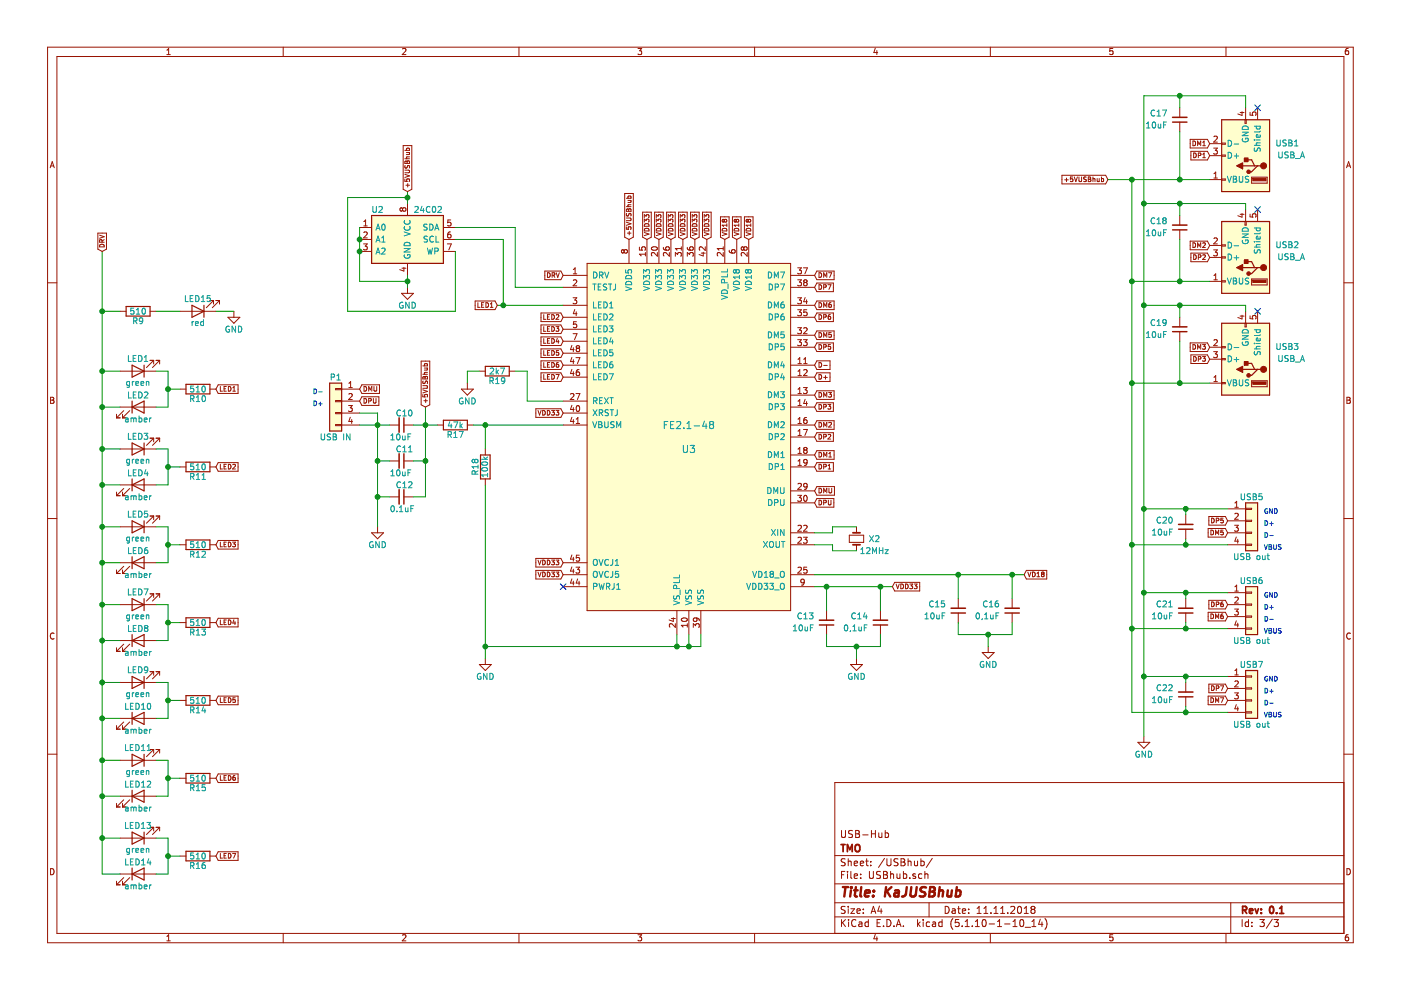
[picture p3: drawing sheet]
EESchema Schematic File Version 4
LIBS:KaJUSBhub-cache
EELAYER 26 0
EELAYER END
$Descr A4 11693 8268
encoding utf-8
Sheet 3 3
Title "KaJUSBhub"
Date "11.11.2018"
Rev "0.1"
Comp "TMO"
Comment1 "USB-Hub"
Comment2 ""
Comment3 ""
Comment4 ""
$EndDescr
$Comp
L fe:FE2.1-48 U3
U 1 1
P 5750 3650
F 0 "U3" H 5750 3550 60  0000 C CNN
F 1 "FE2.1-48" H 5750 3750 60  0000 C CNN
F 2 "Housings_QFP:LQFP-48_7x7mm_Pitch0.5mm" H 5750 3650 60  0001 C CNN
F 3 "" H 5750 3650 60  0000 C CNN
	1    5750 3650
	1    0    0    -1  
$EndComp
$Comp
L KaJUSBhub-rescue:24LC02 U?
U 1 1
P 3400 2000
AR Path="/5BE9C2C5" Ref="U?"  Part="1" 
AR Path="/5BE85822/5BE9C2C5" Ref="U2"  Part="1" 
F 0 "U2" H 3150 2250 50  0000 C CNN
F 1 "24C02" H 3450 2250 50  0000 L CNN
F 2 "Housings_SOIC:SOIC-8_3.9x4.9mm_Pitch1.27mm" H 3450 1750 50  0001 L CNN
F 3 "" H 3400 1900 50  0001 C CNN
	1    3400 2000
	1    0    0    -1  
$EndComp
$Comp
L Device:Crystal_Small X2
U 1 1
P 7150 4500
F 0 "X2" V 7150 4650 50  0000 C CNN
F 1 "12MHz" V 7250 4650 50  0000 C CNN
F 2 "Crystals:Crystal_SMD_5032-2pin_5.0x3.2mm_HandSoldering" H 7150 4500 50  0001 C CNN
F 3 "" H 7150 4500 50  0001 C CNN
	1    7150 4500
	0    1    1    0   
$EndComp
Wire Wire Line
	7150 4400 6950 4400
Wire Wire Line
	6950 4400 6950 4450
Wire Wire Line
	6950 4450 6800 4450
Wire Wire Line
	7150 4600 6950 4600
Wire Wire Line
	6950 4600 6950 4550
Wire Wire Line
	6950 4550 6800 4550
Wire Wire Line
	4700 2400 4300 2400
Wire Wire Line
	4300 2400 4300 1900
Wire Wire Line
	4300 1900 3800 1900
Wire Wire Line
	3800 2000 4200 2000
Wire Wire Line
	3000 1900 3000 2000
Connection ~ 3000 2000
Connection ~ 3000 2100
$Comp
L power:GND #PWR013
U 1 1
P 3400 2400
F 0 "#PWR013" H 3400 2150 50  0001 C CNN
F 1 "GND" H 3400 2250 50  0000 C CNN
F 2 "" H 3400 2400 50  0001 C CNN
F 3 "" H 3400 2400 50  0001 C CNN
	1    3400 2400
	1    0    0    -1  
$EndComp
Wire Wire Line
	3000 2350 3400 2350
Wire Wire Line
	3400 2300 3400 2350
Connection ~ 3400 2350
Wire Wire Line
	3800 2100 3800 2600
Wire Wire Line
	3800 2600 2900 2600
Wire Wire Line
	2900 2600 2900 1650
Wire Wire Line
	2900 1650 3400 1650
Wire Wire Line
	3400 1600 3400 1650
Connection ~ 3400 1650
$Comp
L Device:LED LED1
U 1 1
P 1150 3100
F 0 "LED1" H 1150 3000 50  0000 C CNN
F 1 "green" H 1150 3200 50  0000 C CNN
F 2 "LEDs:LED_0805_HandSoldering" H 1150 3100 50  0001 C CNN
F 3 "" H 1150 3100 50  0001 C CNN
	1    1150 3100
	-1   0    0    1   
$EndComp
$Comp
L Device:LED LED2
U 1 1
P 1150 3400
F 0 "LED2" H 1150 3500 50  0000 C CNN
F 1 "amber" H 1150 3300 50  0000 C CNN
F 2 "LEDs:LED_0805_HandSoldering" H 1150 3400 50  0001 C CNN
F 3 "" H 1150 3400 50  0001 C CNN
	1    1150 3400
	1    0    0    -1  
$EndComp
$Comp
L Device:R R10
U 1 1
P 1650 3250
F 0 "R10" V 1730 3250 50  0000 C CNN
F 1 "510" V 1650 3250 50  0000 C CNN
F 2 "Resistors_SMD:R_0805_HandSoldering" V 1580 3250 50  0001 C CNN
F 3 "" H 1650 3250 50  0001 C CNN
	1    1650 3250
	0    1    1    0   
$EndComp
Wire Wire Line
	1300 3100 1400 3100
Wire Wire Line
	1400 3100 1400 3250
Wire Wire Line
	1400 3400 1300 3400
Wire Wire Line
	1500 3250 1400 3250
Connection ~ 1400 3250
Wire Wire Line
	850  3100 1000 3100
Wire Wire Line
	850  2100 850  2600
Wire Wire Line
	850  3400 1000 3400
$Comp
L Device:LED LED5
U 1 1
P 1150 4400
F 0 "LED5" H 1150 4300 50  0000 C CNN
F 1 "green" H 1150 4500 50  0000 C CNN
F 2 "LEDs:LED_0805_HandSoldering" H 1150 4400 50  0001 C CNN
F 3 "" H 1150 4400 50  0001 C CNN
	1    1150 4400
	-1   0    0    1   
$EndComp
$Comp
L Device:LED LED6
U 1 1
P 1150 4700
F 0 "LED6" H 1150 4800 50  0000 C CNN
F 1 "amber" H 1150 4600 50  0000 C CNN
F 2 "LEDs:LED_0805_HandSoldering" H 1150 4700 50  0001 C CNN
F 3 "" H 1150 4700 50  0001 C CNN
	1    1150 4700
	1    0    0    -1  
$EndComp
$Comp
L Device:R R12
U 1 1
P 1650 4550
F 0 "R12" V 1730 4550 50  0000 C CNN
F 1 "510" V 1650 4550 50  0000 C CNN
F 2 "Resistors_SMD:R_0805_HandSoldering" V 1580 4550 50  0001 C CNN
F 3 "" H 1650 4550 50  0001 C CNN
	1    1650 4550
	0    1    1    0   
$EndComp
Wire Wire Line
	1300 4400 1400 4400
Wire Wire Line
	1400 4400 1400 4550
Wire Wire Line
	1400 4700 1300 4700
Wire Wire Line
	1500 4550 1400 4550
Connection ~ 1400 4550
Wire Wire Line
	850  4400 1000 4400
Wire Wire Line
	850  4700 1000 4700
$Comp
L Device:LED LED3
U 1 1
P 1150 3750
F 0 "LED3" H 1150 3650 50  0000 C CNN
F 1 "green" H 1150 3850 50  0000 C CNN
F 2 "LEDs:LED_0805_HandSoldering" H 1150 3750 50  0001 C CNN
F 3 "" H 1150 3750 50  0001 C CNN
	1    1150 3750
	-1   0    0    1   
$EndComp
$Comp
L Device:LED LED4
U 1 1
P 1150 4050
F 0 "LED4" H 1150 4150 50  0000 C CNN
F 1 "amber" H 1150 3950 50  0000 C CNN
F 2 "LEDs:LED_0805_HandSoldering" H 1150 4050 50  0001 C CNN
F 3 "" H 1150 4050 50  0001 C CNN
	1    1150 4050
	1    0    0    -1  
$EndComp
$Comp
L Device:R R11
U 1 1
P 1650 3900
F 0 "R11" V 1730 3900 50  0000 C CNN
F 1 "510" V 1650 3900 50  0000 C CNN
F 2 "Resistors_SMD:R_0805_HandSoldering" V 1580 3900 50  0001 C CNN
F 3 "" H 1650 3900 50  0001 C CNN
	1    1650 3900
	0    1    1    0   
$EndComp
Wire Wire Line
	1300 3750 1400 3750
Wire Wire Line
	1400 3750 1400 3900
Wire Wire Line
	1400 4050 1300 4050
Wire Wire Line
	1500 3900 1400 3900
Connection ~ 1400 3900
Wire Wire Line
	850  3750 1000 3750
Wire Wire Line
	850  4050 1000 4050
$Comp
L Device:LED LED7
U 1 1
P 1150 5050
F 0 "LED7" H 1150 4950 50  0000 C CNN
F 1 "green" H 1150 5150 50  0000 C CNN
F 2 "LEDs:LED_0805_HandSoldering" H 1150 5050 50  0001 C CNN
F 3 "" H 1150 5050 50  0001 C CNN
	1    1150 5050
	-1   0    0    1   
$EndComp
$Comp
L Device:LED LED8
U 1 1
P 1150 5350
F 0 "LED8" H 1150 5450 50  0000 C CNN
F 1 "amber" H 1150 5250 50  0000 C CNN
F 2 "LEDs:LED_0805_HandSoldering" H 1150 5350 50  0001 C CNN
F 3 "" H 1150 5350 50  0001 C CNN
	1    1150 5350
	1    0    0    -1  
$EndComp
$Comp
L Device:R R13
U 1 1
P 1650 5200
F 0 "R13" V 1730 5200 50  0000 C CNN
F 1 "510" V 1650 5200 50  0000 C CNN
F 2 "Resistors_SMD:R_0805_HandSoldering" V 1580 5200 50  0001 C CNN
F 3 "" H 1650 5200 50  0001 C CNN
	1    1650 5200
	0    1    1    0   
$EndComp
Wire Wire Line
	1300 5050 1400 5050
Wire Wire Line
	1400 5050 1400 5200
Wire Wire Line
	1400 5350 1300 5350
Wire Wire Line
	1500 5200 1400 5200
Connection ~ 1400 5200
Wire Wire Line
	850  5050 1000 5050
Wire Wire Line
	850  5350 1000 5350
$Comp
L Device:LED LED11
U 1 1
P 1150 6350
F 0 "LED11" H 1150 6250 50  0000 C CNN
F 1 "green" H 1150 6450 50  0000 C CNN
F 2 "LEDs:LED_0805_HandSoldering" H 1150 6350 50  0001 C CNN
F 3 "" H 1150 6350 50  0001 C CNN
	1    1150 6350
	-1   0    0    1   
$EndComp
$Comp
L Device:LED LED12
U 1 1
P 1150 6650
F 0 "LED12" H 1150 6750 50  0000 C CNN
F 1 "amber" H 1150 6550 50  0000 C CNN
F 2 "LEDs:LED_0805_HandSoldering" H 1150 6650 50  0001 C CNN
F 3 "" H 1150 6650 50  0001 C CNN
	1    1150 6650
	1    0    0    -1  
$EndComp
$Comp
L Device:R R15
U 1 1
P 1650 6500
F 0 "R15" V 1730 6500 50  0000 C CNN
F 1 "510" V 1650 6500 50  0000 C CNN
F 2 "Resistors_SMD:R_0805_HandSoldering" V 1580 6500 50  0001 C CNN
F 3 "" H 1650 6500 50  0001 C CNN
	1    1650 6500
	0    1    1    0   
$EndComp
Wire Wire Line
	1300 6350 1400 6350
Wire Wire Line
	1400 6350 1400 6500
Wire Wire Line
	1400 6650 1300 6650
Wire Wire Line
	1500 6500 1400 6500
Connection ~ 1400 6500
Wire Wire Line
	850  6350 1000 6350
Wire Wire Line
	850  6650 1000 6650
$Comp
L Device:LED LED9
U 1 1
P 1150 5700
F 0 "LED9" H 1150 5600 50  0000 C CNN
F 1 "green" H 1150 5800 50  0000 C CNN
F 2 "LEDs:LED_0805_HandSoldering" H 1150 5700 50  0001 C CNN
F 3 "" H 1150 5700 50  0001 C CNN
	1    1150 5700
	-1   0    0    1   
$EndComp
$Comp
L Device:LED LED10
U 1 1
P 1150 6000
F 0 "LED10" H 1150 6100 50  0000 C CNN
F 1 "amber" H 1150 5900 50  0000 C CNN
F 2 "LEDs:LED_0805_HandSoldering" H 1150 6000 50  0001 C CNN
F 3 "" H 1150 6000 50  0001 C CNN
	1    1150 6000
	1    0    0    -1  
$EndComp
$Comp
L Device:R R14
U 1 1
P 1650 5850
F 0 "R14" V 1730 5850 50  0000 C CNN
F 1 "510" V 1650 5850 50  0000 C CNN
F 2 "Resistors_SMD:R_0805_HandSoldering" V 1580 5850 50  0001 C CNN
F 3 "" H 1650 5850 50  0001 C CNN
	1    1650 5850
	0    1    1    0   
$EndComp
Wire Wire Line
	1300 5700 1400 5700
Wire Wire Line
	1400 5700 1400 5850
Wire Wire Line
	1400 6000 1300 6000
Wire Wire Line
	1500 5850 1400 5850
Connection ~ 1400 5850
Wire Wire Line
	850  5700 1000 5700
Wire Wire Line
	850  6000 1000 6000
$Comp
L Device:LED LED13
U 1 1
P 1150 7000
F 0 "LED13" H 1150 6900 50  0000 C CNN
F 1 "green" H 1150 7100 50  0000 C CNN
F 2 "LEDs:LED_0805_HandSoldering" H 1150 7000 50  0001 C CNN
F 3 "" H 1150 7000 50  0001 C CNN
	1    1150 7000
	-1   0    0    1   
$EndComp
$Comp
L Device:LED LED14
U 1 1
P 1150 7300
F 0 "LED14" H 1150 7400 50  0000 C CNN
F 1 "amber" H 1150 7200 50  0000 C CNN
F 2 "LEDs:LED_0805_HandSoldering" H 1150 7300 50  0001 C CNN
F 3 "" H 1150 7300 50  0001 C CNN
	1    1150 7300
	1    0    0    -1  
$EndComp
$Comp
L Device:R R16
U 1 1
P 1650 7150
F 0 "R16" V 1730 7150 50  0000 C CNN
F 1 "510" V 1650 7150 50  0000 C CNN
F 2 "Resistors_SMD:R_0805_HandSoldering" V 1580 7150 50  0001 C CNN
F 3 "" H 1650 7150 50  0001 C CNN
	1    1650 7150
	0    1    1    0   
$EndComp
Wire Wire Line
	1300 7000 1400 7000
Wire Wire Line
	1400 7000 1400 7150
Wire Wire Line
	1400 7300 1300 7300
Wire Wire Line
	1500 7150 1400 7150
Connection ~ 1400 7150
Wire Wire Line
	850  7000 1000 7000
Wire Wire Line
	850  7300 1000 7300
Connection ~ 850  3750
Connection ~ 850  3400
Connection ~ 850  4400
Connection ~ 850  4050
Connection ~ 850  5050
Connection ~ 850  4700
Connection ~ 850  5700
Connection ~ 850  5350
Connection ~ 850  6350
Connection ~ 850  6000
Connection ~ 850  7000
Connection ~ 850  6650
Text GLabel 4700 2300 0    39   Input ~ 0
DRV
Text GLabel 850  2100 1    39   Input ~ 0
DRV
Connection ~ 850  3100
Wire Wire Line
	4200 2000 4200 2550
Wire Wire Line
	4150 2550 4200 2550
Text GLabel 1800 3250 2    39   Input ~ 0
LED1
Text GLabel 1800 3900 2    39   Input ~ 0
LED2
Text GLabel 1800 4550 2    39   Input ~ 0
LED3
Text GLabel 1800 5200 2    39   Input ~ 0
LED4
Text GLabel 1800 5850 2    39   Input ~ 0
LED5
Text GLabel 1800 6500 2    39   Input ~ 0
LED6
Text GLabel 1800 7150 2    39   Input ~ 0
LED7
Text GLabel 4150 2550 0    39   Input ~ 0
LED1
Connection ~ 4200 2550
Text GLabel 4700 2650 0    39   Input ~ 0
LED2
Text GLabel 4700 2750 0    39   Input ~ 0
LED3
Text GLabel 4700 2850 0    39   Input ~ 0
LED4
Text GLabel 4700 2950 0    39   Input ~ 0
LED5
Text GLabel 4700 3050 0    39   Input ~ 0
LED6
Text GLabel 4700 3150 0    39   Input ~ 0
LED7
$Comp
L Device:LED LED15
U 1 1
P 1650 2600
F 0 "LED15" H 1650 2500 50  0000 C CNN
F 1 "red" H 1650 2700 50  0000 C CNN
F 2 "LEDs:LED_0805_HandSoldering" H 1650 2600 50  0001 C CNN
F 3 "" H 1650 2600 50  0001 C CNN
	1    1650 2600
	-1   0    0    1   
$EndComp
$Comp
L Device:R R9
U 1 1
P 1150 2600
F 0 "R9" V 1230 2600 50  0000 C CNN
F 1 "510" V 1150 2600 50  0000 C CNN
F 2 "Resistors_SMD:R_0805_HandSoldering" V 1080 2600 50  0001 C CNN
F 3 "" H 1150 2600 50  0001 C CNN
	1    1150 2600
	0    1    1    0   
$EndComp
$Comp
L power:GND #PWR011
U 1 1
P 1950 2600
F 0 "#PWR011" H 1950 2350 50  0001 C CNN
F 1 "GND" H 1950 2450 50  0000 C CNN
F 2 "" H 1950 2600 50  0001 C CNN
F 3 "" H 1950 2600 50  0001 C CNN
	1    1950 2600
	1    0    0    -1  
$EndComp
Wire Wire Line
	1000 2600 850  2600
Connection ~ 850  2600
Wire Wire Line
	1300 2600 1500 2600
Wire Wire Line
	1950 2600 1800 2600
$Comp
L KaJUSBhub-rescue:Conn_01x04 P1
U 1 1
P 2800 3350
F 0 "P1" H 2800 3550 50  0000 C CNN
F 1 "USB IN" H 2800 3050 50  0000 C CNN
F 2 "TMO:Pin_Header_Straight_1x04_Pitch2.54mm_long_pad" H 2800 3350 50  0001 C CNN
F 3 "" H 2800 3350 50  0001 C CNN
	1    2800 3350
	-1   0    0    -1  
$EndComp
$Comp
L Device:C_Small C10
U 1 1
P 3350 3550
F 0 "C10" V 3250 3500 50  0000 L CNN
F 1 "10uF" V 3450 3450 50  0000 L CNN
F 2 "Capacitors_SMD:C_0805_HandSoldering" H 3350 3550 50  0001 C CNN
F 3 "" H 3350 3550 50  0001 C CNN
	1    3350 3550
	0    1    1    0   
$EndComp
$Comp
L Device:C_Small C11
U 1 1
P 3350 3850
F 0 "C11" V 3250 3800 50  0000 L CNN
F 1 "10uF" V 3450 3750 50  0000 L CNN
F 2 "Capacitors_SMD:C_0805_HandSoldering" H 3350 3850 50  0001 C CNN
F 3 "" H 3350 3850 50  0001 C CNN
	1    3350 3850
	0    1    1    0   
$EndComp
$Comp
L Device:C_Small C12
U 1 1
P 3350 4150
F 0 "C12" V 3250 4100 50  0000 L CNN
F 1 "0.1uF" V 3450 4050 50  0000 L CNN
F 2 "Capacitors_SMD:C_0805_HandSoldering" H 3350 4150 50  0001 C CNN
F 3 "" H 3350 4150 50  0001 C CNN
	1    3350 4150
	0    1    1    0   
$EndComp
Wire Wire Line
	3000 3550 3150 3550
Wire Wire Line
	3000 3450 3150 3450
Wire Wire Line
	3150 3450 3150 3550
Connection ~ 3150 3550
Wire Wire Line
	3150 4150 3250 4150
Wire Wire Line
	3250 3850 3150 3850
Connection ~ 3150 3850
$Comp
L Device:R R17
U 1 1
P 3800 3550
F 0 "R17" V 3880 3550 50  0000 C CNN
F 1 "47k" V 3800 3550 50  0000 C CNN
F 2 "Resistors_SMD:R_0805_HandSoldering" V 3730 3550 50  0001 C CNN
F 3 "" H 3800 3550 50  0001 C CNN
	1    3800 3550
	0    1    1    0   
$EndComp
Wire Wire Line
	3450 3550 3550 3550
Wire Wire Line
	3550 3400 3550 3550
Wire Wire Line
	3550 4150 3450 4150
Connection ~ 3550 3550
Wire Wire Line
	3450 3850 3550 3850
Connection ~ 3550 3850
Wire Wire Line
	3950 3550 4050 3550
$Comp
L Device:R R18
U 1 1
P 4050 3900
F 0 "R18" V 4130 3900 50  0000 C CNN
F 1 "100k" V 4050 3900 50  0000 C CNN
F 2 "Resistors_SMD:R_0805_HandSoldering" V 3980 3900 50  0001 C CNN
F 3 "" H 4050 3900 50  0001 C CNN
	1    4050 3900
	-1   0    0    1   
$EndComp
Wire Wire Line
	4050 3750 4050 3550
Connection ~ 4050 3550
Wire Wire Line
	5650 5300 5650 5400
Wire Wire Line
	5850 5400 5850 5300
Wire Wire Line
	4050 5400 5650 5400
Connection ~ 5650 5400
Wire Wire Line
	5750 5300 5750 5400
Connection ~ 5750 5400
Wire Wire Line
	4050 4050 4050 5400
$Comp
L power:GND #PWR015
U 1 1
P 4050 5500
F 0 "#PWR015" H 4050 5250 50  0001 C CNN
F 1 "GND" H 4050 5350 50  0000 C CNN
F 2 "" H 4050 5500 50  0001 C CNN
F 3 "" H 4050 5500 50  0001 C CNN
	1    4050 5500
	1    0    0    -1  
$EndComp
Connection ~ 4050 5400
Text GLabel 6800 4100 2    39   Input ~ 0
DMU
Text GLabel 3000 3250 2    39   Input ~ 0
DMU
Text GLabel 3000 3350 2    39   Input ~ 0
DPU
Text Notes 2700 3300 2    39   ~ 0
D-
Text Notes 2700 3400 2    39   ~ 0
D+
NoConn ~ 4700 4900
Text GLabel 7450 4900 2    39   Input ~ 0
VDD33
Text GLabel 5400 2000 1    39   Input ~ 0
VDD33
Text GLabel 5500 2000 1    39   Input ~ 0
VDD33
Text GLabel 5600 2000 1    39   Input ~ 0
VDD33
Text GLabel 5700 2000 1    39   Input ~ 0
VDD33
Text GLabel 5800 2000 1    39   Input ~ 0
VDD33
Text GLabel 5900 2000 1    39   Input ~ 0
VDD33
Text GLabel 4700 3450 0    39   Input ~ 0
VDD33
Text GLabel 4700 4700 0    39   Input ~ 0
VDD33
Text GLabel 4700 4800 0    39   Input ~ 0
VDD33
Text GLabel 6800 4200 2    39   Input ~ 0
DPU
$Comp
L Device:C_Small C13
U 1 1
P 6900 5200
F 0 "C13" H 7000 5150 50  0000 L CNN
F 1 "10uF" H 7000 5250 50  0000 L CNN
F 2 "Capacitors_SMD:C_0805_HandSoldering" H 6900 5200 50  0001 C CNN
F 3 "" H 6900 5200 50  0001 C CNN
	1    6900 5200
	-1   0    0    1   
$EndComp
$Comp
L Device:C_Small C14
U 1 1
P 7350 5200
F 0 "C14" H 7450 5150 50  0000 L CNN
F 1 "0,1uF" H 7450 5250 50  0000 L CNN
F 2 "Capacitors_SMD:C_0805_HandSoldering" H 7350 5200 50  0001 C CNN
F 3 "" H 7350 5200 50  0001 C CNN
	1    7350 5200
	-1   0    0    1   
$EndComp
Wire Wire Line
	6800 4900 6900 4900
Wire Wire Line
	6900 5100 6900 4900
Connection ~ 6900 4900
Wire Wire Line
	7350 5100 7350 4900
Connection ~ 7350 4900
Wire Wire Line
	6900 5300 6900 5400
Wire Wire Line
	6900 5400 7150 5400
Wire Wire Line
	7350 5400 7350 5300
$Comp
L power:GND #PWR016
U 1 1
P 7150 5500
F 0 "#PWR016" H 7150 5250 50  0001 C CNN
F 1 "GND" H 7150 5350 50  0000 C CNN
F 2 "" H 7150 5500 50  0001 C CNN
F 3 "" H 7150 5500 50  0001 C CNN
	1    7150 5500
	1    0    0    -1  
$EndComp
Wire Wire Line
	7150 5500 7150 5400
Connection ~ 7150 5400
Text GLabel 8550 4800 2    39   Input ~ 0
VD18
Text GLabel 6050 2000 1    39   Input ~ 0
VD18
Text GLabel 6150 2000 1    39   Input ~ 0
VD18
Text GLabel 6250 2000 1    39   Input ~ 0
VD18
$Comp
L Device:C_Small C15
U 1 1
P 8000 5100
F 0 "C15" H 8100 5050 50  0000 L CNN
F 1 "10uF" H 8100 5150 50  0000 L CNN
F 2 "Capacitors_SMD:C_0805_HandSoldering" H 8000 5100 50  0001 C CNN
F 3 "" H 8000 5100 50  0001 C CNN
	1    8000 5100
	-1   0    0    1   
$EndComp
$Comp
L Device:C_Small C16
U 1 1
P 8450 5100
F 0 "C16" H 8550 5050 50  0000 L CNN
F 1 "0,1uF" H 8550 5150 50  0000 L CNN
F 2 "Capacitors_SMD:C_0805_HandSoldering" H 8450 5100 50  0001 C CNN
F 3 "" H 8450 5100 50  0001 C CNN
	1    8450 5100
	-1   0    0    1   
$EndComp
Wire Wire Line
	6800 4800 8000 4800
Wire Wire Line
	8000 5000 8000 4800
Connection ~ 8000 4800
Wire Wire Line
	8450 5000 8450 4800
Connection ~ 8450 4800
Wire Wire Line
	8000 5200 8000 5300
Wire Wire Line
	8000 5300 8250 5300
Wire Wire Line
	8450 5300 8450 5200
$Comp
L power:GND #PWR017
U 1 1
P 8250 5400
F 0 "#PWR017" H 8250 5150 50  0001 C CNN
F 1 "GND" H 8250 5250 50  0000 C CNN
F 2 "" H 8250 5400 50  0001 C CNN
F 3 "" H 8250 5400 50  0001 C CNN
	1    8250 5400
	1    0    0    -1  
$EndComp
Wire Wire Line
	8250 5400 8250 5300
Connection ~ 8250 5300
$Comp
L Device:R R19
U 1 1
P 4150 3100
F 0 "R19" V 4230 3100 50  0000 C CNN
F 1 "2k7" V 4150 3100 50  0000 C CNN
F 2 "Resistors_SMD:R_0805_HandSoldering" V 4080 3100 50  0001 C CNN
F 3 "" H 4150 3100 50  0001 C CNN
	1    4150 3100
	0    1    1    0   
$EndComp
$Comp
L power:GND #PWR014
U 1 1
P 3900 3200
F 0 "#PWR014" H 3900 2950 50  0001 C CNN
F 1 "GND" H 3900 3050 50  0000 C CNN
F 2 "" H 3900 3200 50  0001 C CNN
F 3 "" H 3900 3200 50  0001 C CNN
	1    3900 3200
	1    0    0    -1  
$EndComp
Wire Wire Line
	3900 3200 3900 3100
Wire Wire Line
	3900 3100 4000 3100
Wire Wire Line
	4300 3100 4400 3100
Wire Wire Line
	4400 3100 4400 3350
Wire Wire Line
	4400 3350 4700 3350
$Comp
L KaJUSBhub-rescue:USB_A USB1
U 1 1
P 10400 1300
F 0 "USB1" H 9950 1200 50  0000 L CNN
F 1 "USB_A" H 9900 1300 50  0000 L CNN
F 2 "Connectors:USB_A" H 10550 1250 50  0001 C CNN
F 3 "" H 10550 1250 50  0001 C CNN
	1    10400 1300
	-1   0    0    1   
$EndComp
$Comp
L KaJUSBhub-rescue:USB_A USB2
U 1 1
P 10400 2150
F 0 "USB2" H 9950 2050 50  0000 L CNN
F 1 "USB_A" H 9900 2150 50  0000 L CNN
F 2 "Connectors:USB_A" H 10550 2100 50  0001 C CNN
F 3 "" H 10550 2100 50  0001 C CNN
	1    10400 2150
	-1   0    0    1   
$EndComp
$Comp
L KaJUSBhub-rescue:USB_A USB3
U 1 1
P 10400 3000
F 0 "USB3" H 9950 2900 50  0000 L CNN
F 1 "USB_A" H 9900 3000 50  0000 L CNN
F 2 "Connectors:USB_A" H 10550 2950 50  0001 C CNN
F 3 "" H 10550 2950 50  0001 C CNN
	1    10400 3000
	-1   0    0    1   
$EndComp
$Comp
L KaJUSBhub-rescue:Conn_01x04 USB5
U 1 1
P 10450 4350
F 0 "USB5" H 10450 4550 50  0000 C CNN
F 1 "USB out" H 10450 4050 50  0000 C CNN
F 2 "TMO:Pin_Header_Straight_1x04_Pitch2.54mm_long_pad" H 10450 4350 50  0001 C CNN
F 3 "" H 10450 4350 50  0001 C CNN
	1    10450 4350
	1    0    0    -1  
$EndComp
$Comp
L KaJUSBhub-rescue:Conn_01x04 USB6
U 1 1
P 10450 5050
F 0 "USB6" H 10450 5250 50  0000 C CNN
F 1 "USB out" H 10450 4750 50  0000 C CNN
F 2 "TMO:Pin_Header_Straight_1x04_Pitch2.54mm_long_pad" H 10450 5050 50  0001 C CNN
F 3 "" H 10450 5050 50  0001 C CNN
	1    10450 5050
	1    0    0    -1  
$EndComp
$Comp
L KaJUSBhub-rescue:Conn_01x04 USB7
U 1 1
P 10450 5750
F 0 "USB7" H 10450 5950 50  0000 C CNN
F 1 "USB out" H 10450 5450 50  0000 C CNN
F 2 "Pin_Headers:Pin_Header_Straight_1x04_Pitch2.54mm" H 10450 5750 50  0001 C CNN
F 3 "" H 10450 5750 50  0001 C CNN
	1    10450 5750
	1    0    0    -1  
$EndComp
Text Notes 10550 4500 0    39   ~ 0
D-
Text Notes 10550 4400 0    39   ~ 0
D+
Text Notes 10550 4600 0    39   ~ 0
VBUS
Text Notes 10550 4300 0    39   ~ 0
GND
Text Notes 10550 5200 0    39   ~ 0
D-
Text Notes 10550 5100 0    39   ~ 0
D+
Text Notes 10550 5300 0    39   ~ 0
VBUS
Text Notes 10550 5000 0    39   ~ 0
GND
Text Notes 10550 5900 0    39   ~ 0
D-
Text Notes 10550 5800 0    39   ~ 0
D+
Text Notes 10550 6000 0    39   ~ 0
VBUS
Text Notes 10550 5700 0    39   ~ 0
GND
$Comp
L power:GND #PWR018
U 1 1
P 9550 6150
F 0 "#PWR018" H 9550 5900 50  0001 C CNN
F 1 "GND" H 9550 6000 50  0000 C CNN
F 2 "" H 9550 6150 50  0001 C CNN
F 3 "" H 9550 6150 50  0001 C CNN
	1    9550 6150
	1    0    0    -1  
$EndComp
Wire Wire Line
	9550 800  9850 800 
Wire Wire Line
	10400 800  10400 900 
Wire Wire Line
	9550 800  9550 1700
Wire Wire Line
	10400 1700 10400 1750
Wire Wire Line
	9550 1700 9850 1700
Connection ~ 9550 1700
Wire Wire Line
	10400 2550 10400 2600
Wire Wire Line
	9550 2550 9850 2550
Connection ~ 9550 2550
Wire Wire Line
	9550 4250 9900 4250
Connection ~ 9550 4250
Wire Wire Line
	9550 4950 9900 4950
Connection ~ 9550 4950
Wire Wire Line
	9550 5650 9900 5650
Connection ~ 9550 5650
NoConn ~ 10500 900 
NoConn ~ 10500 1750
NoConn ~ 10500 2600
Wire Wire Line
	9250 1500 9450 1500
Wire Wire Line
	9450 1500 9450 2350
Wire Wire Line
	9450 5950 9900 5950
Connection ~ 9450 1500
Wire Wire Line
	9450 5250 9900 5250
Connection ~ 9450 5250
Wire Wire Line
	9450 4550 9900 4550
Connection ~ 9450 4550
Wire Wire Line
	9450 3200 9850 3200
Wire Wire Line
	9450 2350 9850 2350
Connection ~ 9450 2350
Text GLabel 6800 2300 2    39   Input ~ 0
DM7
Text GLabel 6800 2400 2    39   Input ~ 0
DP7
Text GLabel 6800 2550 2    39   Input ~ 0
DM6
Text GLabel 6800 2650 2    39   Input ~ 0
DP6
Text GLabel 6800 2800 2    39   Input ~ 0
DM5
Text GLabel 6800 2900 2    39   Input ~ 0
DP5
Text GLabel 6800 3050 2    39   Input ~ 0
D-
Text GLabel 6800 3150 2    39   Input ~ 0
D+
Text GLabel 6800 3300 2    39   Input ~ 0
DM3
Text GLabel 6800 3400 2    39   Input ~ 0
DP3
Text GLabel 6800 3550 2    39   Input ~ 0
DM2
Text GLabel 6800 3650 2    39   Input ~ 0
DP2
Text GLabel 6800 3800 2    39   Input ~ 0
DM1
Text GLabel 6800 3900 2    39   Input ~ 0
DP1
Connection ~ 9450 3200
Text GLabel 10250 5850 0    39   Input ~ 0
DM7
Text GLabel 10250 5750 0    39   Input ~ 0
DP7
Text GLabel 10250 5150 0    39   Input ~ 0
DM6
Text GLabel 10250 5050 0    39   Input ~ 0
DP6
Text GLabel 10250 4450 0    39   Input ~ 0
DM5
Text GLabel 10250 4350 0    39   Input ~ 0
DP5
Text GLabel 10100 3000 0    39   Input ~ 0
DP3
Text GLabel 10100 2900 0    39   Input ~ 0
DM3
Text GLabel 10100 2150 0    39   Input ~ 0
DP2
Text GLabel 10100 2050 0    39   Input ~ 0
DM2
Text GLabel 10100 1300 0    39   Input ~ 0
DP1
Text GLabel 10100 1200 0    39   Input ~ 0
DM1
$Comp
L Device:C_Small C22
U 1 1
P 9900 5800
F 0 "C22" H 10000 5750 50  0000 L CNN
F 1 "10uF" H 10000 5850 50  0000 L CNN
F 2 "Capacitors_SMD:C_0805_HandSoldering" H 9900 5800 50  0001 C CNN
F 3 "" H 9900 5800 50  0001 C CNN
	1    9900 5800
	-1   0    0    1   
$EndComp
$Comp
L Device:C_Small C21
U 1 1
P 9900 5100
F 0 "C21" H 10000 5050 50  0000 L CNN
F 1 "10uF" H 10000 5150 50  0000 L CNN
F 2 "Capacitors_SMD:C_0805_HandSoldering" H 9900 5100 50  0001 C CNN
F 3 "" H 9900 5100 50  0001 C CNN
	1    9900 5100
	-1   0    0    1   
$EndComp
$Comp
L Device:C_Small C20
U 1 1
P 9900 4400
F 0 "C20" H 10000 4350 50  0000 L CNN
F 1 "10uF" H 10000 4450 50  0000 L CNN
F 2 "Capacitors_SMD:C_0805_HandSoldering" H 9900 4400 50  0001 C CNN
F 3 "" H 9900 4400 50  0001 C CNN
	1    9900 4400
	-1   0    0    1   
$EndComp
$Comp
L Device:C_Small C19
U 1 1
P 9850 2750
F 0 "C19" H 9950 2700 50  0000 L CNN
F 1 "10uF" H 9950 2800 50  0000 L CNN
F 2 "Capacitors_SMD:C_0805_HandSoldering" H 9850 2750 50  0001 C CNN
F 3 "" H 9850 2750 50  0001 C CNN
	1    9850 2750
	-1   0    0    1   
$EndComp
$Comp
L Device:C_Small C18
U 1 1
P 9850 1900
F 0 "C18" H 9950 1850 50  0000 L CNN
F 1 "10uF" H 9950 1950 50  0000 L CNN
F 2 "Capacitors_SMD:C_0805_HandSoldering" H 9850 1900 50  0001 C CNN
F 3 "" H 9850 1900 50  0001 C CNN
	1    9850 1900
	-1   0    0    1   
$EndComp
$Comp
L Device:C_Small C17
U 1 1
P 9850 1000
F 0 "C17" H 9950 950 50  0000 L CNN
F 1 "10uF" H 9950 1050 50  0000 L CNN
F 2 "Capacitors_SMD:C_0805_HandSoldering" H 9850 1000 50  0001 C CNN
F 3 "" H 9850 1000 50  0001 C CNN
	1    9850 1000
	-1   0    0    1   
$EndComp
Wire Wire Line
	9850 900  9850 800 
Connection ~ 9850 800 
Wire Wire Line
	9850 1100 9850 1500
Connection ~ 9850 1500
Wire Wire Line
	9850 1800 9850 1700
Connection ~ 9850 1700
Wire Wire Line
	9850 2000 9850 2350
Connection ~ 9850 2350
Wire Wire Line
	9850 2650 9850 2550
Connection ~ 9850 2550
Wire Wire Line
	9850 2850 9850 3200
Connection ~ 9850 3200
Wire Wire Line
	9900 4300 9900 4250
Connection ~ 9900 4250
Wire Wire Line
	9900 4500 9900 4550
Connection ~ 9900 4550
Wire Wire Line
	9900 5000 9900 4950
Connection ~ 9900 4950
Wire Wire Line
	9900 5200 9900 5250
Connection ~ 9900 5250
Wire Wire Line
	9900 5700 9900 5650
Connection ~ 9900 5650
Wire Wire Line
	9900 5900 9900 5950
Connection ~ 9900 5950
Text GLabel 3400 1600 1    39   Input ~ 0
+5VUSBhub
Text GLabel 5250 2000 1    39   Input ~ 0
+5VUSBhub
Text GLabel 3550 3400 1    39   Input ~ 0
+5VUSBhub
Text GLabel 9250 1500 0    39   Input ~ 0
+5VUSBhub
Wire Wire Line
	3000 2000 3000 2100
Wire Wire Line
	3000 2100 3000 2350
Wire Wire Line
	3400 2350 3400 2400
Wire Wire Line
	3400 1650 3400 1700
Wire Wire Line
	1400 3250 1400 3400
Wire Wire Line
	1400 4550 1400 4700
Wire Wire Line
	1400 3900 1400 4050
Wire Wire Line
	1400 5200 1400 5350
Wire Wire Line
	1400 6500 1400 6650
Wire Wire Line
	1400 5850 1400 6000
Wire Wire Line
	1400 7150 1400 7300
Wire Wire Line
	850  3750 850  4050
Wire Wire Line
	850  3400 850  3750
Wire Wire Line
	850  4400 850  4700
Wire Wire Line
	850  4050 850  4400
Wire Wire Line
	850  5050 850  5350
Wire Wire Line
	850  4700 850  5050
Wire Wire Line
	850  5700 850  6000
Wire Wire Line
	850  5350 850  5700
Wire Wire Line
	850  6350 850  6650
Wire Wire Line
	850  6000 850  6350
Wire Wire Line
	850  7000 850  7300
Wire Wire Line
	850  6650 850  7000
Wire Wire Line
	850  3100 850  3400
Wire Wire Line
	4200 2550 4700 2550
Wire Wire Line
	850  2600 850  3100
Wire Wire Line
	3150 3550 3250 3550
Wire Wire Line
	3150 3550 3150 3850
Wire Wire Line
	3150 3850 3150 4150
Wire Wire Line
	3550 3550 3650 3550
Wire Wire Line
	3550 3550 3550 3850
Wire Wire Line
	3550 3850 3550 4150
Wire Wire Line
	4050 3550 4700 3550
Wire Wire Line
	5650 5400 5750 5400
Wire Wire Line
	5750 5400 5850 5400
Wire Wire Line
	4050 5400 4050 5500
Wire Wire Line
	6900 4900 7350 4900
Wire Wire Line
	7350 4900 7450 4900
Wire Wire Line
	7150 5400 7350 5400
Wire Wire Line
	8000 4800 8450 4800
Wire Wire Line
	8450 4800 8550 4800
Wire Wire Line
	8250 5300 8450 5300
Wire Wire Line
	9550 1700 9550 2550
Wire Wire Line
	9550 4250 9550 4950
Wire Wire Line
	9550 4950 9550 5650
Wire Wire Line
	9550 5650 9550 6150
Wire Wire Line
	9450 1500 9850 1500
Wire Wire Line
	9450 5250 9450 5950
Wire Wire Line
	9450 4550 9450 5250
Wire Wire Line
	9450 2350 9450 3200
Wire Wire Line
	9850 800  10400 800 
Wire Wire Line
	9850 1500 10100 1500
Wire Wire Line
	9850 1700 10400 1700
Wire Wire Line
	9850 2350 10100 2350
Wire Wire Line
	9850 2550 10400 2550
Wire Wire Line
	9850 3200 10100 3200
Wire Wire Line
	9900 4250 10250 4250
Wire Wire Line
	9900 4550 10250 4550
Wire Wire Line
	9900 4950 10250 4950
Wire Wire Line
	9900 5250 10250 5250
Wire Wire Line
	9900 5650 10250 5650
Wire Wire Line
	9900 5950 10250 5950
Wire Wire Line
	9550 2550 9550 4250
Wire Wire Line
	9450 3200 9450 4550
$Comp
L power:GND #PWR012
U 1 1
P 3150 4400
F 0 "#PWR012" H 3150 4150 50  0001 C CNN
F 1 "GND" H 3150 4250 50  0000 C CNN
F 2 "" H 3150 4400 50  0001 C CNN
F 3 "" H 3150 4400 50  0001 C CNN
	1    3150 4400
	1    0    0    -1  
$EndComp
Wire Wire Line
	3150 4400 3150 4150
Connection ~ 3150 4150
$EndSCHEMATC
